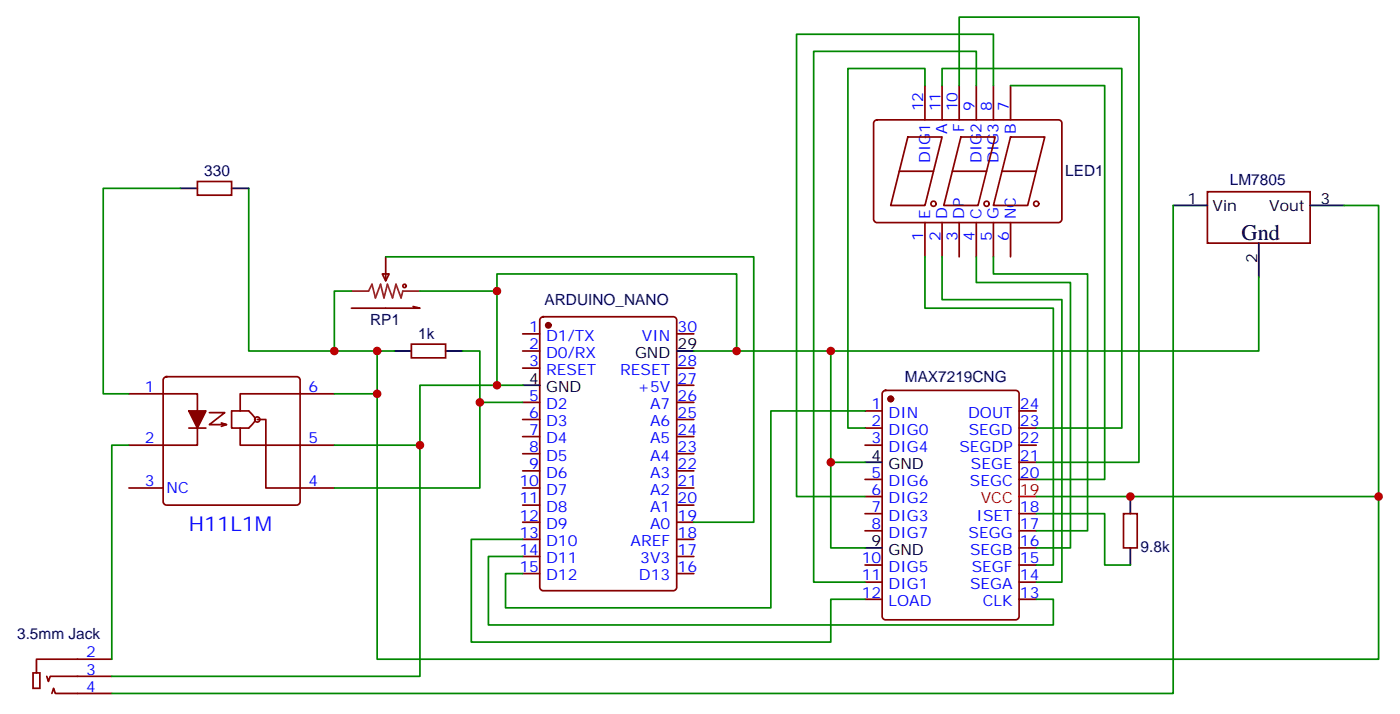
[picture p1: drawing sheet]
<svg xmlns="http://www.w3.org/2000/svg" width="289mm" height="147mm" viewBox="0 0 289 147" stroke-linecap="round" stroke-linejoin="round" font-family="sans-serif">
<g fill="#870000" stroke="#870000" stroke-width=".35">
<path d="M38.9 84.7h3.5l-1.7 3.5z"/>
<circle cx="183.6" cy="82.2" r=".53"/>
<circle cx="113" cy="67" r=".53"/>
</g>
<g fill="none" stroke="#870000" stroke-width=".35">
<path d="M190.6 17.6v7.1M194.1 17.6v7.1M197.7 17.6v7.1M201.2 17.6v7.1M204.7 17.6v7.1M208.2 17.6v7.1M40.7 37.4h7v2.8h-7zM180.3 24.9l.4-.2h37.4a.71 .71 0 0 1 .7 .7v19.8a.76 .76 0 0 1-.7 .7h-37.4a.76 .76 0 0 1-.7-.7v-19.8zM185.3 35.3h7.1M187.1 28.2h7l-3.5 14.1h-7zM196.3 35.3h7M198 28.2h7.1l-3.6 14.1h-7z"/>
<path d="M206.5 35.3h7M208.2 28.2h7.1l-3.5 14.1h-7.1zM78.8 56.4h1.4l-.7 1.5zM79.5 52.9v5M190.6 45.9v7M194.1 45.9v7M197.7 45.9v7M201.2 45.9v7M204.7 45.9v7M208.2 45.9v7M33.9 77.8l.4-.2h26.8a.71 .71 0 0 1 .7 .7v25.1a.76 .76 0 0 1-.7 .7h-26.8a.76 .76 0 0 1-.7-.7v-25.1zM84.8 70.9h7v2.8h-7z"/>
<path d="M85.1 63.1l1.4 .4h-14.1M107.7 68.8h3.5M107.7 72.3h3.5M107.7 75.8h3.5M111.5 65.5l.4-.2h26.8a.71 .71 0 0 1 .8 .7v55a.76 .76 0 0 1-.8 .7h-26.8a.76 .76 0 0 1-.7-.7v-55zM139.5 68.8h3.5M139.5 75.8h3.5M139.5 79.4h3.5M26.6 81.1h14.1v10.6h-14.1M38.9 88.2h3.5M43.1 85h3.2l-3.2 2.5h3.6l-1.1-.4M46.7 87.5l-1.1 .3"/>
<path d="M47.7 84.7h3.6a2.53 2.53 0 0 1 1.3 1.9l-1.3 1.6h-3.6zM49.5 88.2v3.5h19.4M53 86.4h1.8v14.1h14.1M68.9 81.1h-19.4v3.6M107.7 82.9h3.5M107.7 86.4h3.5M107.7 90h3.5M107.7 93.5h3.5M107.7 97h3.5M139.5 82.9h3.5M139.5 86.4h3.5M139.5 90h3.5"/>
<path d="M139.5 93.5h3.5M139.5 97h3.5M178.3 84.7h3.5M178.3 88.2h3.5M178.3 91.7h3.5M178.3 98.8h3.5M182 80.6l.5-.2h26.8a.71 .71 0 0 1 .7 .7v45.9a.76 .76 0 0 1-.7 .7h-26.8a.76 .76 0 0 1-.7-.7v-45.9zM210 84.7h3.5M210 88.2h3.5M210 91.7h3.5M210 98.8h3.5M210 95.2h3.5"/>
<path d="M26.6 100.5h7M107.7 100.5h3.5M107.7 104.1h3.5M107.7 107.6h3.5M107.7 111.1h3.5M107.7 114.7h3.5M107.7 118.2h3.5M139.5 100.5h3.5M139.5 104.1h3.5M139.5 107.6h3.5M139.5 111.1h3.5M139.5 114.7h3.5"/>
<path d="M139.5 118.2h3.5M178.3 102.3h3.5M178.3 105.8h3.5M178.3 109.4h3.5M178.3 116.4h3.5M178.3 119.9h3.5M210 105.8h3.5M210 109.4h3.5M210 116.4h3.5M210 119.9h3.5M210 112.9h3.5M231.5 105.8h2.9v7.1h-2.9z"/>
<path d="M6.8 138.6h1.4v3.2h-1.4zM9.6 139.3l.4 1.1 .3-1.1h12.7M23 135.8h-15.5v2.8M178.3 123.5h3.5M210 123.5h3.5M10.7 142.9l.3-1.1 .4 1.1h11.6"/>
<circle cx="192.4" cy="42" r=".53"/>
<circle cx="203.3" cy="42" r=".53"/>
<circle cx="213.5" cy="42" r=".53"/>
<circle cx="53" cy="86.4" r=".53"/>
</g>
<g fill="none" stroke="#000" stroke-width=".35">
<path d="M37.1 38.8h3.6M47.7 38.8h3.6M241.8 42.3h7M259.4 50.1v7M270 42.3h7M81.2 72.3h3.6M91.8 72.3h3.6M107.7 79.4h3.5M139.5 72.3h3.5M178.3 95.2h3.5M178.3 112.9h3.5M232.9 102.3v3.5"/>
<path d="M232.9 112.9v3.5"/>
</g>
<path d="M210 102.3h3.5" fill="none" stroke="#f00" stroke-width=".35"/>
<circle cx="83.4" cy="58.9" r=".35" fill="none" stroke="#a10000" stroke-width=".35"/>
<path d="M72.4 60h3.6l.7-1.4 .7 2.8 1-2.8 .7 2.8 .7-2.8 1.1 2.8 .7-2.8 1.1 2.8 .3-1.4h3.5" fill="none" stroke="#8c2424" stroke-width=".35"/>
<path d="M248.8 39.5h21.2v10.6h-21.2z" fill="none" stroke="#800000" stroke-width=".35"/>
<g fill="none" stroke="#008700" stroke-width=".35">
<path d="M190.6 17.6v-3.5h-15.9v74.1h3.6M194.1 17.6v-3.5h37.1v74.1h-17.7M197.7 17.6v-14.1h37v91.7h-21.2M201.2 17.6v-7h-33.5v109.3h10.6M204.7 17.6v-10.5h-40.6v95.2h14.2M208.2 17.6h19.4v81.2h-14.1M37.1 38.8h-15.8v42.3h5.3M51.3 38.8v33.5h17.6M72.4 60h-3.5v12.3h8.8v63.5h206.4v-33.5M79.5 52.9h75.8v54.7h-12.3M86.5 60h15.9M190.6 52.9v10.6h26.5v52.9h-3.6"/>
<path d="M194.1 52.9v8.8h24.7v58.2h-5.3M201.2 52.9v5.3h19.4v54.7h-7.1M204.7 52.9v3.5h19.4v53h-10.6M241.8 42.3v100.6h-218.8M259.4 57.1v15.2h-88.2v22.9M277 42.3h7.1v60h-70.6M77.7 72.3h3.5M95.4 72.3h3.5v10.6M102.4 79.4h-15.9v59.9h-63.5M143 72.3h8.8v-15.9h-49.4v23h5.3M151.8 72.3h19.4M26.6 91.7h-3.6v44.1"/>
<path d="M68.9 91.7h17.6M68.9 81.1h8.8M107.7 82.9h-8.8v17.6h-30M178.3 95.2h-7.1v17.7h7.1M178.3 84.7h-19.4v40.5h-54.7v-7h3.5M107.7 114.7h-7.1v14.1h116.5v-5.3h-3.6M107.7 111.1h-10.6v21.2h74.1v-8.8h7.1M213.5 105.8h14.1v10.6h5.3"/>
</g>
<g fill="#c00">
<circle cx="171.2" cy="95.2" r=".88"/>
<circle cx="171.2" cy="72.3" r=".88"/>
<circle cx="151.8" cy="72.3" r=".88"/>
<circle cx="102.4" cy="60" r=".88"/>
<circle cx="68.9" cy="72.3" r=".88"/>
<circle cx="102.4" cy="79.4" r=".88"/>
<circle cx="86.5" cy="91.7" r=".88"/>
<circle cx="77.7" cy="81.1" r=".88"/>
<circle cx="284.1" cy="102.3" r=".88"/>
<circle cx="232.9" cy="102.3" r=".88"/>
<circle cx="77.7" cy="72.3" r=".88"/>
<circle cx="98.9" cy="82.9" r=".88"/>
</g>
<text font-size="4.6" x="255.9" y="49.4">Gnd</text>
<text font-size="4.2" fill="#00f" x="38.9" y="109.4">H11L1M</text>
<g font-size="3.2" fill="#00f">
<text x="190.3" y="22.9" transform="rotate(-90 190.3 22.9)">12</text>
<text x="193.8" y="22.9" transform="rotate(-90 193.8 22.9)">11</text>
<text x="197.3" y="22.9" transform="rotate(-90 197.3 22.9)">10</text>
<text x="200.8" y="22.9" transform="rotate(-90 200.8 22.9)">9</text>
<text x="204.4" y="22.9" transform="rotate(-90 204.4 22.9)">8</text>
<text x="207.9" y="22.9" transform="rotate(-90 207.9 22.9)">7</text>
<text x="195.2" y="27.6" transform="rotate(-90 195.2 27.6)">A</text>
<text x="198.7" y="27.2" transform="rotate(-90 198.7 27.2)">F</text>
<text x="209.3" y="27.6" transform="rotate(-90 209.3 27.6)">B</text>
<text x="191.7" y="33.7" transform="rotate(-90 191.7 33.7)">DIG1</text>
<text x="202.2" y="33.7" transform="rotate(-90 202.2 33.7)">DIG2</text>
<text x="205.8" y="33.7" transform="rotate(-90 205.8 33.7)">DIG3</text>
<text x="191.7" y="45.2" transform="rotate(-90 191.7 45.2)">E</text>
<text x="195.2" y="45.2" transform="rotate(-90 195.2 45.2)">D</text>
<text x="198.7" y="45.2" transform="rotate(-90 198.7 45.2)">DP</text>
<text x="202.2" y="45.2" transform="rotate(-90 202.2 45.2)">C</text>
<text x="205.8" y="45.2" transform="rotate(-90 205.8 45.2)">G</text>
<text x="209.3" y="45.2" transform="rotate(-90 209.3 45.2)">NC</text>
<text x="190.3" y="49.6" transform="rotate(-90 190.3 49.6)">1</text>
<text x="193.8" y="49.6" transform="rotate(-90 193.8 49.6)">2</text>
<text x="197.3" y="49.6" transform="rotate(-90 197.3 49.6)">3</text>
<text x="200.8" y="49.6" transform="rotate(-90 200.8 49.6)">4</text>
<text x="204.4" y="49.6" transform="rotate(-90 204.4 49.6)">5</text>
<text x="207.9" y="49.6" transform="rotate(-90 207.9 49.6)">6</text>
<text x="109" y="68.4">1</text>
<text x="109" y="72">2</text>
<text x="112.5" y="70.2">D1/TX</text>
<text x="132.3" y="70.2">VIN</text>
<text x="139.6" y="68.4">30</text>
<text x="109" y="75.5">3</text>
<text x="112.5" y="73.7">D0/RX</text>
<text x="112.5" y="77.3">RESET</text>
<text x="127.8" y="77.3">RESET</text>
<text x="139.6" y="75.5">28</text>
<text x="29.8" y="80.8">1</text>
<text x="63.6" y="80.8">6</text>
<text x="109" y="82.5">5</text>
<text x="131.4" y="80.8">+5V</text>
<text x="139.6" y="82.5">26</text>
<text x="139.6" y="79">27</text>
<text x="109" y="86.1">6</text>
<text x="109" y="89.6">7</text>
<text x="112.5" y="84.3">D2</text>
<text x="112.5" y="87.8">D3</text>
<text x="134" y="87.8">A6</text>
<text x="134" y="84.3">A7</text>
<text x="139.6" y="89.6">24</text>
<text x="139.6" y="86.1">25</text>
<text x="179.6" y="84.3">1</text>
<text x="179.6" y="87.8">2</text>
<text x="183.1" y="86.1">DIN</text>
<text x="183.1" y="89.6">DIG0</text>
<text x="199.5" y="86.1">DOUT</text>
<text x="199.6" y="89.6">SEGD</text>
<text x="210.2" y="87.8">23</text>
<text x="210.2" y="84.3">24</text>
<text x="29.8" y="91.4">2</text>
<text x="63.6" y="91.4">5</text>
<text x="109" y="93.1">8</text>
<text x="112.5" y="91.4">D4</text>
<text x="112.5" y="94.9">D5</text>
<text x="134" y="94.9">A4</text>
<text x="134" y="91.4">A5</text>
<text x="139.6" y="93.1">23</text>
<text x="179.6" y="91.4">3</text>
<text x="183.1" y="93.1">DIG4</text>
<text x="197.7" y="93.1">SEGDP</text>
<text x="210.2" y="94.9">21</text>
<text x="210.2" y="91.4">22</text>
<text x="29.8" y="100.2">3</text>
<text x="34.3" y="101.6">NC</text>
<text x="63.6" y="100.2">4</text>
<text x="107" y="100.2">10</text>
<text x="109" y="96.7">9</text>
<text x="112.5" y="98.4">D6</text>
<text x="112.5" y="102">D7</text>
<text x="134" y="102">A2</text>
<text x="134" y="98.4">A3</text>
<text x="139.6" y="100.2">21</text>
<text x="139.6" y="96.7">22</text>
<text x="179.6" y="98.4">5</text>
<text x="179.6" y="102">6</text>
<text x="183.1" y="100.2">DIG6</text>
<text x="199.9" y="100.2">SEGC</text>
<text x="200.1" y="96.7">SEGE</text>
<text x="210.2" y="98.4">20</text>
<text x="107" y="103.7">11</text>
<text x="107" y="107.2">12</text>
<text x="112.5" y="105.5">D8</text>
<text x="134" y="105.5">A1</text>
<text x="139.6" y="107.2">19</text>
<text x="139.6" y="103.7">20</text>
<text x="179.6" y="105.5">7</text>
<text x="183.1" y="103.7">DIG2</text>
<text x="183.1" y="107.2">DIG3</text>
<text x="201.2" y="107.2">ISET</text>
<text x="210.2" y="105.5">18</text>
<text x="107" y="110.8">13</text>
<text x="112.5" y="109">D9</text>
<text x="112.5" y="112.5">D10</text>
<text x="129.9" y="112.5">AREF</text>
<text x="134" y="109">A0</text>
<text x="139.6" y="110.8">18</text>
<text x="179.6" y="109">8</text>
<text x="183.1" y="110.8">DIG7</text>
<text x="199.6" y="110.8">SEGG</text>
<text x="210.2" y="112.5">16</text>
<text x="210.2" y="109">17</text>
<text x="107" y="114.3">14</text>
<text x="107" y="117.8">15</text>
<text x="112.5" y="116.1">D11</text>
<text x="112.5" y="119.6">D12</text>
<text x="131.7" y="119.6">D13</text>
<text x="131.9" y="116.1">3V3</text>
<text x="139.6" y="117.8">16</text>
<text x="139.6" y="114.3">17</text>
<text x="177.6" y="116.1">10</text>
<text x="177.6" y="119.6">11</text>
<text x="183.1" y="117.8">DIG5</text>
<text x="199.9" y="114.3">SEGB</text>
<text x="200.2" y="117.8">SEGF</text>
<text x="210.2" y="119.6">14</text>
<text x="210.2" y="116.1">15</text>
<text x="177.6" y="123.1">12</text>
<text x="183.1" y="121.4">DIG1</text>
<text x="183.1" y="124.9">LOAD</text>
<text x="199.9" y="121.4">SEGA</text>
<text x="202.5" y="124.9">CLK</text>
<text x="210.2" y="123.1">13</text>
<text x="17.7" y="135.5">2</text>
<text x="17.7" y="139">3</text>
<text x="17.7" y="142.5">4</text>
</g>
<g font-size="3.2" fill="#000080">
<text x="42.1" y="36.3">330</text>
<text x="219.5" y="36.3">LED1</text>
<text x="253.5" y="38.2">LM7805</text>
<text x="112.2" y="62.9">ARDUINO_NANO</text>
<text x="76.3" y="67">RP1</text>
<text x="86.2" y="69.8">1k</text>
<text x="186.5" y="78.8">MAX7219CNG</text>
<text x="235.1" y="113.7">9.8k</text>
<text x="3.5" y="131.7">3.5mm Jack</text>
</g>
<g font-size="3.2">
<text x="244.7" y="42">1</text>
<text x="272.1" y="42">3</text>
<text x="249.9" y="43.4">Vin</text>
<text x="261.6" y="43.4">Vout</text>
<text x="259" y="54.2" transform="rotate(-90 259 54.2)">2</text>
<text x="139.6" y="72">29</text>
<text x="130.9" y="73.7">GND</text>
<text x="109" y="79">4</text>
<text x="112.5" y="80.8">GND</text>
<text x="179.6" y="94.9">4</text>
<text x="183.1" y="96.7">GND</text>
<text x="179.6" y="112.5">9</text>
<text x="183.1" y="114.3">GND</text>
</g>
<g font-size="3.2" fill="#f00">
<text x="210.2" y="102">19</text>
<text x="202.1" y="103.7">VCC</text>
</g>
</svg>
